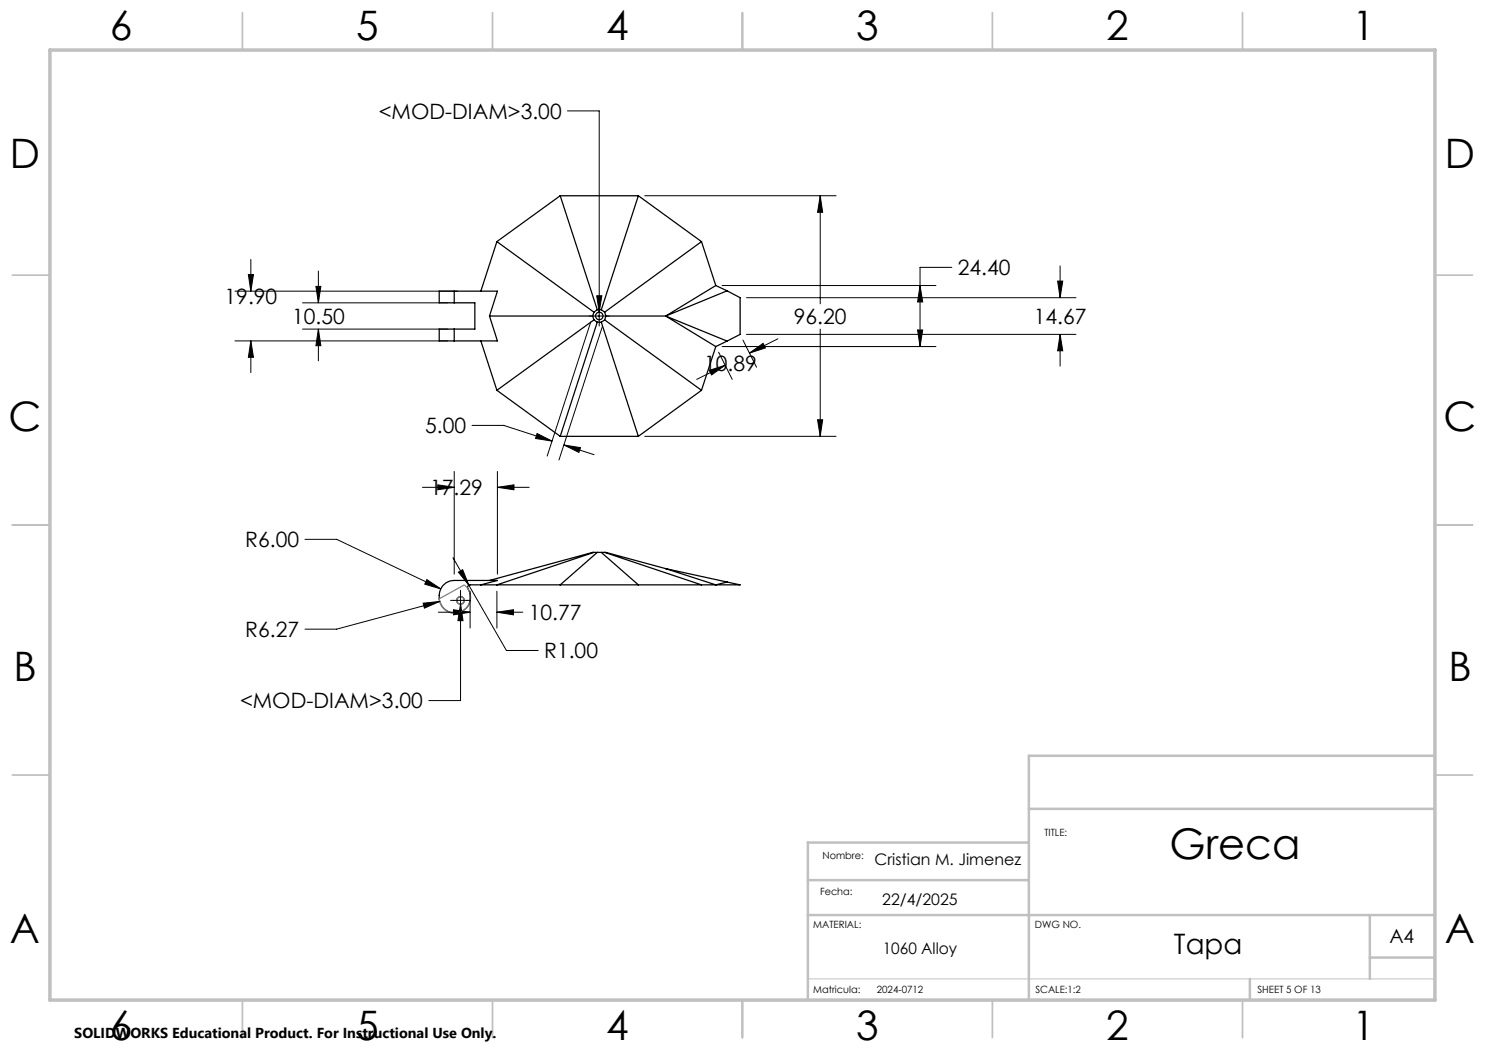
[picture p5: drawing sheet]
<svg xmlns="http://www.w3.org/2000/svg" width="297mm" height="210mm" viewBox="0 0 297 210" stroke-linecap="round" stroke-linejoin="round" font-family="sans-serif">
<g fill="none" stroke="#000" stroke-width=".25">
<path d="M112 39.1l7.5 22.8M112 39.1h15.7M112 39.1l-12.6 9.2M127.7 39.1l-7.4 22.8M127.7 39.1l12.6 9.2M90.8 58.2h-3v2.4h3M90.8 58.2h8.7l-1.6 5M90.8 58.2v2.4M99.4 48.3l19.4 14.1M99.4 48.3l-3.2 9.9M140.3 48.3l-19.4 14.1M140.3 48.3l2.9 8.8"/>
<path d="M143.2 57.1l-10.1 6.1M143.2 57.1l2.2 1.1M145.4 58.2l-12.3 5M145.4 58.2l2.6 1.3v7.4l-2.6 1.3M90.8 65.8h-3v2.4h3M90.8 65.8v2.4M90.8 60.6h4.2v5.2h-4.2M96.2 68.2l3.2 9.9M97.9 63.2h20.6M97.9 63.2l1.6 5h-8.7M99.4 78.1l12.6 9.2M118.5 63.2l.3 .8"/>
<path d="M118.8 64l-19.4 14.1M118.8 62.4l-.3 .8M118.8 64l.7 .4M119.5 61.9h.8M119.5 64.4l-7.5 22.9M119.5 61.9l-.7 .5M119.5 64.4h.8M120.3 64.4l7.4 22.9M120.3 61.9l.6 .5M120.9 62.4l.3 .8M120.9 64l-.6 .4M120.9 64l19.4 14.1"/>
<path d="M121.2 63.2h11.9M121.2 63.2l-.3 .8M133.1 63.2l10.1 6.1M133.1 63.2l12.3 5M140.3 78.1l-12.6 9.2M143.2 69.3l-2.9 8.8M145.4 68.2l-2.2 1.1M112 87.3h15.7M118.8 110.5l-19.4 6.5M119.5 110.5l-7.5 6.5M120.3 110.5l7.4 6.5M120.9 110.5l19.4 6.5"/>
<path d="M133.1 113.7l-11.9-3.2h-2.7l-20.6 5.6M133.1 113.7l10.1 3.3 2.2-.6M133.1 113.7l12.3 2.7M145.4 116.4l2.6 .6h-54a.5 .5 0 0 0-.4 .7 3.2 3.2 0 0 1-2.4 4.9 3.2 3.2 0 0 1-3.2-4.4 3 3 0 0 1 2.8-2.1h8.7l-3.3 .9"/>
<circle cx="119.8" cy="63.2" r=".74"/>
<circle cx="92.1" cy="120.1" r=".75"/>
</g>
<g fill="none" stroke="#000" stroke-width=".2">
<path d="M113.5 22.2h6.3v43M128.9 39.1h38.3M164 39.1l.5 3.4h-1zM164 39.1v21.7M47 58.2h44.6M49.7 54.9h1l-.5 3.3zM50.2 51.9v6.3M63.2 57.3h1l-.5 3.3zM63.7 54.2v6.4M119.3 59.2h1.1l-.6 3.3zM144.4 57.1h42.8M149.3 59.5h65.9"/>
<path d="M184 57.1l.5 3.3h-1zM190.4 53.5h-6.4v15.8M211.5 56.2h1l-.5 3.3zM212 53.2v6.3M47 68.2h42.6M50.2 68.2l.5 3.3h-1zM50.2 68.2v6.3M60.5 60.6h29.1M60.5 65.8h29.1M63.7 65.8l.5 3.3h-1zM63.7 65.8v6.4M117.8 63.2h4.1"/>
<path d="M118.1 64.4l-8.7 26.8M120.5 65.2l-8.7 26.8M141.9 74.1l3.1-1-2.7 1.9zM143.7 70.4l2.7 5.5M144.4 69.3h42.8M145 73.1l-5.7 2.8M148.6 68l2.7 5.4M149.3 66.9h65.9M149.9 70.6l2.7-1.9 .5 .9zM155.6 67.8l-5.7 2.8M164 65.8v21.5M183.5 66h1l-.5 3.3z"/>
<path d="M212 66.9l.5 3.3h-1zM212 66.9v6.3M84.5 97.5h6.3M87.6 97l3.2 .5-3.2 .5zM90.8 94.3v20.5M94.4 85.1h6.4l9.6 3.1M99.5 97.5l3.3-.5v1zM99.5 94.3v20.5M99.5 97.5h6.3M107.4 86.7l3 1.5-3.3-.5zM112.8 89l3.3 .5-.3 1zM112.8 89l6 1.9"/>
<path d="M128.9 87.3h38.3M163.5 84h1l-.5 3.3zM61 107.9h6.3l20.9 9.9M85.4 115.9l2.8 1.9-3.3-1zM90.6 111.5l10.7 18.6h6.3M91.7 114.4l.8-.5 1.3 3.1zM92.1 118.1v22h-6.3M94 118.2v7.4M99.4 118.2v7.4M84.6 120.6l3.3-.3-3 1.3zM87.7 122.4h6.3M87.9 120.3l-20.6 5.5h-6.3"/>
<path d="M90.1 120.1h4M90.7 121.9l3.3 .5-3.3 .6zM92.1 120.8l.5 3.3h-1zM99.4 122.4l3.3-.5v1.1zM99.4 122.4h5.2"/>
</g>
<g fill="none" stroke="#808080" stroke-width=".25">
<path d="M87.8 119.8l5.1-2.8a3.1 3.1 0 0 1-.4 5.2 3.1 3.1 0 0 1-4.7-2.4z"/>
<circle cx="92.1" cy="120.1" r=".75"/>
</g>
<path d="M161.6 195.8h125.4" fill="none" stroke="#c0c0c0" stroke-width=".2"/>
<g fill="none" stroke="#c0c0c0" stroke-width=".35">
<path d="M48.5 2.5v7.5M98.5 2.5v7.5M148.5 2.5v7.5M198.5 2.5v7.5M248.5 2.5v7.5M2.5 55h7.5M287 55h7.5M2.5 105h7.5M287 105h7.5M2.5 155h7.5M287 155h7.5M48.5 200v7.5"/>
<path d="M98.5 200v7.5M148.5 200v7.5M198.5 200v7.5M248.5 200v7.5"/>
</g>
<path d="M287 151.2h-81.2v48.8M161.6 176h44.2M205.8 161.8h81.2M205.8 168.5h-44.2v31.5M161.6 183h125.4M250 195.8v4.2M274 183v12.8M274 191.5h13" fill="none" stroke="#c0c0c0" stroke-width=".5"/>
<path d="M10 10h277v190h-277z" fill="none" stroke="#c0c0c0" stroke-width=".7"/>
<g fill="#000">
<path d="M164 39.1l.5 3.4h-1zM163.5 84h1l-.5 3.3zM212 66.9l.5 3.3h-1zM211.5 56.2h1l-.5 3.3zM149.9 70.6l2.7-1.9 .5 .9zM141.9 74.1l3.1-1-2.7 1.9zM184 57.1l.5 3.3h-1zM183.5 66h1l-.5 3.3zM63.2 57.3h1l-.5 3.3zM63.7 65.8l.5 3.3h-1zM50.2 68.2l.5 3.3h-1zM49.7 54.9h1l-.5 3.3zM119.3 59.2l.5 3.3 .6-3.3zM112.8 89l3.3 .5-.3 1zM107.4 86.7l3 1.5-3.3-.5z"/>
<path d="M92.1 120.8l-.5 3.3h1zM84.6 120.6l.3 1 3-1.3zM85.4 115.9l-.5 .9 3.3 1zM87.6 97l3.2 .5-3.2 .5zM99.5 97.5l3.3-.5v1zM91.7 114.4l2.1 2.6-1.3-3.1zM99.4 122.4l3.3-.5v1.1zM90.7 121.9l3.3 .5-3.3 .6z"/>
</g>
<text font-size="8.5" x="233.9" y="171.8">Greca</text>
<g font-size="8.1">
<text x="22" y="8">6</text>
<text x="71.2" y="8">5</text>
<text x="121.2" y="8">4</text>
<text x="171.2" y="8">3</text>
<text x="221.2" y="8">2</text>
<text x="270.5" y="8">1</text>
<text x="2" y="33.6">D</text>
<text x="289" y="33.6">D</text>
<text x="1.7" y="86.1">C</text>
<text x="288.7" y="86.1">C</text>
<text x="2.7" y="136.1">B</text>
<text x="289.7" y="136.1">B</text>
<text x="2" y="188.6">A</text>
<text x="289" y="188.6">A</text>
<text x="22" y="208">6</text>
<text x="71.2" y="208">5</text>
<text x="121.2" y="208">4</text>
<text x="171.2" y="208">3</text>
<text x="221.2" y="208">2</text>
<text x="270.5" y="208">1</text>
</g>
<text font-size="5.6" x="234.8" y="190.9">Tapa</text>
<g font-size="4.2">
<text x="75.8" y="23.8">&lt;MOD-DIAM&gt;3.00</text>
<text x="191.6" y="55.1">24.40</text>
<text x="44.9" y="60.7">19.90</text>
<text x="58.4" y="64.9">10.50</text>
<text x="158.8" y="64.9">96.20</text>
<text x="206.8" y="64.9">14.67</text>
<text x="140.8" y="74.1">10.89</text>
<text x="85" y="86.7">5.00</text>
<text x="86" y="99">17.29</text>
<text x="49.1" y="109.5">R6.00</text>
<text x="105.7" y="124">10.77</text>
<text x="49.1" y="127.4">R6.27</text>
<text x="108.8" y="131.7">R1.00</text>
<text x="48" y="141.7">&lt;MOD-DIAM&gt;3.00</text>
</g>
<text font-size="3.9" x="277.9" y="188.5">A4</text>
<g font-size="3.2">
<text x="174.9" y="173.1">Cristian M. Jimenez</text>
<text x="176.4" y="181">22/4/2025</text>
<text x="176.5" y="190.9">1060 Alloy</text>
</g>
<text font-size="2.9" x="14.9" y="207.6">SOLIDWORKS Educational Product. For Instructional Use Only.</text>
<g font-size="2">
<text x="208.9" y="167.3">TITLE:</text>
<text x="164.5" y="171.8">Nombre:</text>
<text x="164" y="179">Fecha:</text>
<text x="162.6" y="185.5">MATERIAL:</text>
<text x="207" y="185.5">DWG NO.</text>
<text x="162.6" y="198.5">Matricula:</text>
<text x="175.4" y="198.5">2024-0712</text>
<text x="207.1" y="198.6">SCALE:1:2</text>
<text x="251.5" y="198.6">SHEET 5 OF 13</text>
</g>
</svg>
